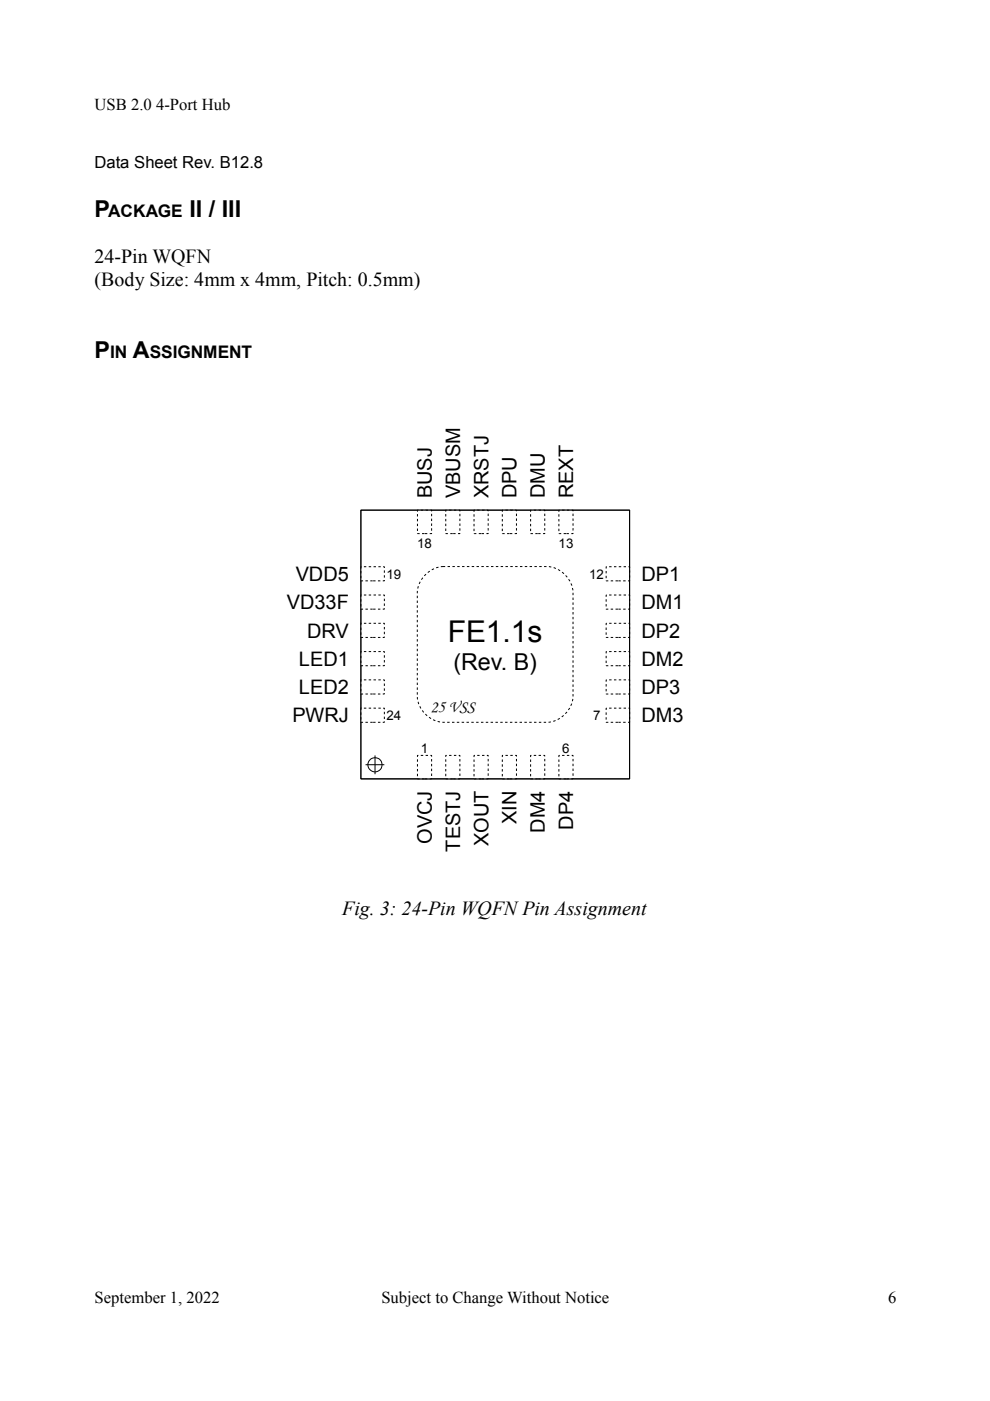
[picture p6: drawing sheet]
<svg xmlns="http://www.w3.org/2000/svg" width="210mm" height="297mm" viewBox="0 0 210 297" stroke-linecap="round" stroke-linejoin="round" font-family="sans-serif">
<path d="M76.5 108.2h57v56.9h-57z" fill="none" stroke="#000" stroke-width=".21"/>
<g fill="#fff">
<path d="M88.5 157.2h3v3h-3z" fill-rule="evenodd"/>
<path d="M118.5 157.2h3v3h-3z" fill-rule="evenodd"/>
<path d="M124.5 150.1h4v3h-4z" fill-rule="evenodd"/>
<path d="M118.5 113.1h3v4.1h-3z" fill-rule="evenodd"/>
<path d="M88.5 113.1h3v4.1h-3z" fill-rule="evenodd"/>
<path d="M124.5 120.2h4v3h-4z" fill-rule="evenodd"/>
<path d="M81.5 120.2h4v3h-4z" fill-rule="evenodd"/>
<path d="M81.5 150.1h4v3h-4z" fill-rule="evenodd"/>
<path d="M128.5 144.1h5v3h-5z" fill-rule="evenodd"/>
</g>
<path d="M128.5 144.1h5v3h-5z" fill="none" stroke="#000" stroke-width=".21" stroke-dasharray=".5 .5 .5 .5" stroke-linecap="butt"/>
<path d="M128.5 138.1h5v3h-5z" fill-rule="evenodd" fill="#fff"/>
<path d="M128.5 138.1h5v3h-5z" fill="none" stroke="#000" stroke-width=".21" stroke-dasharray=".5 .5 .5 .5" stroke-linecap="butt"/>
<path d="M128.5 132.2h5v2.9h-5z" fill-rule="evenodd" fill="#fff"/>
<path d="M128.5 132.2h5v2.9h-5z" fill="none" stroke="#000" stroke-width=".21" stroke-dasharray=".5 .5 .5 .5" stroke-linecap="butt"/>
<path d="M128.5 126.2h5v3h-5z" fill-rule="evenodd" fill="#fff"/>
<path d="M128.5 126.2h5v3h-5z" fill="none" stroke="#000" stroke-width=".21" stroke-dasharray=".5 .5 .5 .5" stroke-linecap="butt"/>
<path d="M128.5 120.2h5v3h-5z" fill-rule="evenodd" fill="#fff"/>
<path d="M128.5 120.2h5v3h-5z" fill="none" stroke="#000" stroke-width=".21" stroke-dasharray=".5 .5 .5 .5" stroke-linecap="butt"/>
<path d="M88.5 108.2h3v4.9h-3z" fill-rule="evenodd" fill="#fff"/>
<path d="M88.5 108.2h3v4.9h-3z" fill="none" stroke="#000" stroke-width=".21" stroke-dasharray=".5 .5 .5 .5" stroke-linecap="butt"/>
<path d="M94.5 108.2h3v4.9h-3z" fill-rule="evenodd" fill="#fff"/>
<path d="M94.5 108.2h3v4.9h-3z" fill="none" stroke="#000" stroke-width=".21" stroke-dasharray=".5 .5 .5 .5" stroke-linecap="butt"/>
<path d="M100.5 108.2h3v4.9h-3z" fill-rule="evenodd" fill="#fff"/>
<path d="M100.5 108.2h3v4.9h-3z" fill="none" stroke="#000" stroke-width=".21" stroke-dasharray=".5 .5 .5 .5" stroke-linecap="butt"/>
<path d="M106.5 108.2h3v4.9h-3z" fill-rule="evenodd" fill="#fff"/>
<path d="M106.5 108.2h3v4.9h-3z" fill="none" stroke="#000" stroke-width=".21" stroke-dasharray=".5 .5 .5 .5" stroke-linecap="butt"/>
<path d="M112.5 108.2h3v4.9h-3z" fill-rule="evenodd" fill="#fff"/>
<path d="M112.5 108.2h3v4.9h-3z" fill="none" stroke="#000" stroke-width=".21" stroke-dasharray=".5 .5 .5 .5" stroke-linecap="butt"/>
<path d="M76.5 144.1h5v3h-5z" fill-rule="evenodd" fill="#fff"/>
<path d="M76.5 144.1h5v3h-5z" fill="none" stroke="#000" stroke-width=".21" stroke-dasharray=".5 .5 .5 .5" stroke-linecap="butt"/>
<path d="M76.5 138.1h5v3h-5z" fill-rule="evenodd" fill="#fff"/>
<path d="M76.5 138.1h5v3h-5z" fill="none" stroke="#000" stroke-width=".21" stroke-dasharray=".5 .5 .5 .5" stroke-linecap="butt"/>
<path d="M76.5 132.2h5v2.9h-5z" fill-rule="evenodd" fill="#fff"/>
<path d="M76.5 132.2h5v2.9h-5z" fill="none" stroke="#000" stroke-width=".21" stroke-dasharray=".5 .5 .5 .5" stroke-linecap="butt"/>
<path d="M76.5 126.2h5v3h-5z" fill-rule="evenodd" fill="#fff"/>
<path d="M76.5 126.2h5v3h-5z" fill="none" stroke="#000" stroke-width=".21" stroke-dasharray=".5 .5 .5 .5" stroke-linecap="butt"/>
<path d="M76.5 120.2h5v3h-5z" fill-rule="evenodd" fill="#fff"/>
<path d="M76.5 120.2h5v3h-5z" fill="none" stroke="#000" stroke-width=".21" stroke-dasharray=".5 .5 .5 .5" stroke-linecap="butt"/>
<path d="M88.5 160.2h3v4.9h-3z" fill-rule="evenodd" fill="#fff"/>
<path d="M88.5 160.2h3v4.9h-3z" fill="none" stroke="#000" stroke-width=".21" stroke-dasharray=".5 .5 .5 .5" stroke-linecap="butt"/>
<path d="M94.5 160.2h3v4.9h-3z" fill-rule="evenodd" fill="#fff"/>
<path d="M94.5 160.2h3v4.9h-3z" fill="none" stroke="#000" stroke-width=".21" stroke-dasharray=".5 .5 .5 .5" stroke-linecap="butt"/>
<path d="M100.5 160.2h3v4.9h-3z" fill-rule="evenodd" fill="#fff"/>
<path d="M100.5 160.2h3v4.9h-3z" fill="none" stroke="#000" stroke-width=".21" stroke-dasharray=".5 .5 .5 .5" stroke-linecap="butt"/>
<path d="M106.5 160.2h3v4.9h-3z" fill-rule="evenodd" fill="#fff"/>
<path d="M106.5 160.2h3v4.9h-3z" fill="none" stroke="#000" stroke-width=".21" stroke-dasharray=".5 .5 .5 .5" stroke-linecap="butt"/>
<path d="M112.5 160.2h3v4.9h-3z" fill-rule="evenodd" fill="#fff"/>
<path d="M112.5 160.2h3v4.9h-3z" fill="none" stroke="#000" stroke-width=".21" stroke-dasharray=".5 .5 .5 .5" stroke-linecap="butt"/>
<path d="M118.5 160.2h3v4.9h-3z" fill-rule="evenodd" fill="#fff"/>
<path d="M118.5 160.2h3v4.9h-3z" fill="none" stroke="#000" stroke-width=".21" stroke-dasharray=".5 .5 .5 .5" stroke-linecap="butt"/>
<path d="M128.5 150.1h5v3h-5z" fill-rule="evenodd" fill="#fff"/>
<path d="M128.5 150.1h5v3h-5z" fill="none" stroke="#000" stroke-width=".21" stroke-dasharray=".5 .5 .5 .5" stroke-linecap="butt"/>
<path d="M76.5 150.1h5v3h-5z" fill-rule="evenodd" fill="#fff"/>
<path d="M76.5 150.1h5v3h-5z" fill="none" stroke="#000" stroke-width=".21" stroke-dasharray=".5 .5 .5 .5" stroke-linecap="butt"/>
<path d="M118.5 108.2h3v4.9h-3z" fill-rule="evenodd" fill="#fff"/>
<path d="M118.5 108.2h3v4.9h-3z" fill="none" stroke="#000" stroke-width=".21" stroke-dasharray=".5 .5 .5 .5" stroke-linecap="butt"/>
<path d="M76.5 108.2h57v56.9h-57z" fill="none" stroke="#000" stroke-width=".21"/>
<circle cx="79.5" cy="162.1" r="1.51" fill="#fff"/>
<g fill="none" stroke="#000" stroke-width=".21">
<path d="M77.5 162.1h4M79.5 160.2v3.9"/>
<circle cx="79.5" cy="162.1" r="1.51"/>
</g>
<path d="M89.5 148.2h13v4h-13z" fill-rule="evenodd" fill="#fff"/>
<path d="M90.2 121.8a5.6 5.6 0 0 1 3.8-1.7h22a5.9 5.9 0 0 1 5.5 5.5v22a5.9 5.9 0 0 1-5.5 5.5h-22a5.9 5.9 0 0 1-5.5-5.5v-22a5.4 5.4 0 0 1 1.7-3.8z" fill="none" stroke="#000" stroke-width=".21" stroke-dasharray=".5 .5 .5 .5" stroke-linecap="butt"/>
<text font-size="6.3" x="94.9" y="136.1">FE1.1s</text>
<g font-size="4.9">
<text x="20" y="45.9">P</text>
<text x="40.1" y="45.9">II / III</text>
<text x="20" y="76">P</text>
<text x="28.2" y="76">A</text>
<text x="96.1" y="142.1">(Rev. B)</text>
</g>
<g font-size="4.2">
<text x="20" y="55.8">24-Pin WQFN</text>
<text x="20" y="60.6">(Body Size: 4mm x 4mm, Pitch: 0.5mm)</text>
<text x="91.5" y="105.7" transform="rotate(-90 91.5 105.7)">BUSJ</text>
<text x="97.5" y="105.7" transform="rotate(-90 97.5 105.7)">VBUSM</text>
<text x="103.5" y="105.7" transform="rotate(-90 103.5 105.7)">XRSTJ</text>
<text x="109.5" y="105.7" transform="rotate(-90 109.5 105.7)">DPU</text>
<text x="115.5" y="105.7" transform="rotate(-90 115.5 105.7)">DMU</text>
<text x="121.5" y="105.7" transform="rotate(-90 121.5 105.7)">REXT</text>
<text x="62.7" y="123.2">VDD5</text>
<text x="136" y="123.2">DP1</text>
<text x="60.8" y="129.2">VD33F</text>
<text x="136" y="129.2">DM1</text>
<text x="65.1" y="135.2">DRV</text>
<text x="136" y="135.2">DP2</text>
<text x="63.4" y="141.2">LED1</text>
<text x="136" y="141.2">DM2</text>
<text x="63.4" y="147.2">LED2</text>
<text x="136" y="147.2">DP3</text>
<text x="62" y="153.2">PWRJ</text>
<text x="136" y="153.2">DM3</text>
<text x="91.5" y="178.9" transform="rotate(-90 91.5 178.9)">OVCJ</text>
<text x="103.5" y="179.4" transform="rotate(-90 103.5 179.4)">XOUT</text>
<text x="109.5" y="174.7" transform="rotate(-90 109.5 174.7)">XIN</text>
<text x="115.5" y="176.6" transform="rotate(-90 115.5 176.6)">DM4</text>
<text x="121.5" y="175.9" transform="rotate(-90 121.5 175.9)">DP4</text>
<text x="97.5" y="180.6" transform="rotate(-90 97.5 180.6)">TESTJ</text>
<text x="72.6" y="194">Fig. 3: 24-Pin WQFN Pin Assignment</text>
</g>
<g font-size="3.7">
<text x="23" y="45.9">ACKAGE</text>
<text x="23.4" y="76">IN</text>
<text x="31.7" y="76">SSIGNMENT</text>
</g>
<g font-size="3.5">
<text x="20" y="23.3">USB 2.0 4-Port Hub</text>
<text x="20" y="35.6">Data Sheet Rev. B12.8</text>
<text x="91.3" y="151.1">25 VSS</text>
<text x="20" y="276.2">September 1, 2022</text>
<text x="80.9" y="276.2">Subject to Change Without Notice</text>
<text x="188.3" y="276.2">6</text>
</g>
<g font-size="2.8">
<text x="88.4" y="116.2">18</text>
<text x="118.4" y="116.2">13</text>
<text x="81.9" y="122.7">19</text>
<text x="124.9" y="122.7">12</text>
<text x="81.9" y="152.7">24</text>
<text x="125.7" y="152.7">7</text>
<text x="89.2" y="159.7">1</text>
<text x="119.2" y="159.7">6</text>
</g>
</svg>
